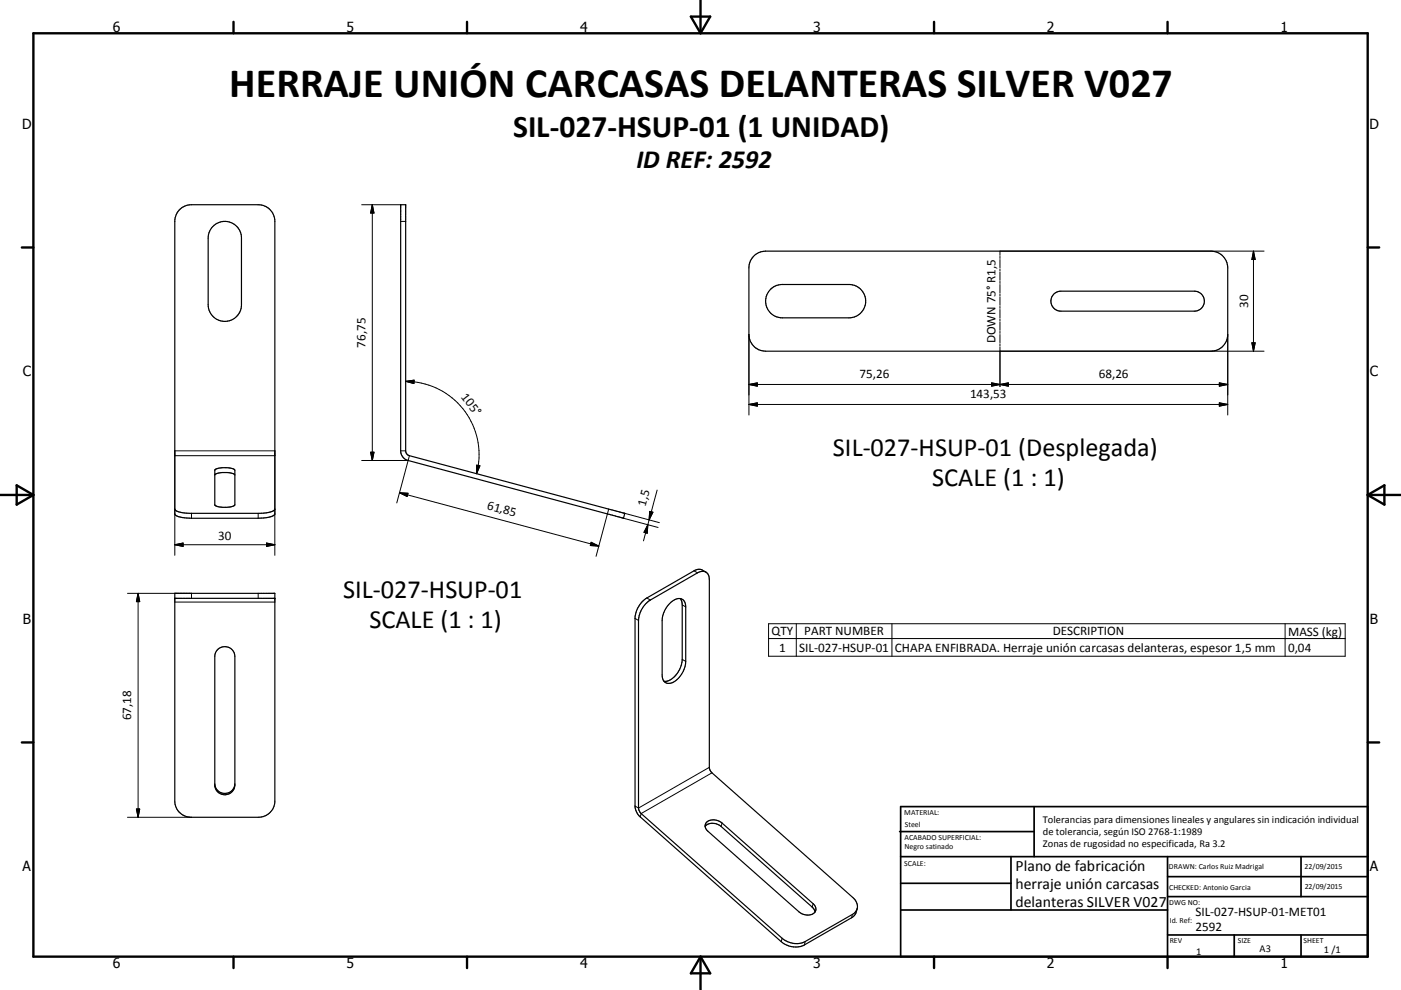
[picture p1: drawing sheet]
<svg xmlns="http://www.w3.org/2000/svg" width="420mm" height="297mm" viewBox="0 0 420 297" stroke-linecap="round" stroke-linejoin="round" font-family="sans-serif">
<g fill="none" stroke="#000" stroke-width=".36">
<path d="M54.1 62.7l1.3-.8 1.5-.5h20.5a5 5 0 0 1 5 5v87.8a2.78 2.78 0 0 1-2.5 1.1l-2.5 .2-21.5-.1a5.6 5.6 0 0 1-3.4-1l-.1-88a5.1 5.1 0 0 1 1.7-3.7zM63.8 68a5 5 0 0 1 5.5-1.2 5 5 0 0 1 3.1 4.6v20a5 5 0 0 1-5 5 5 5 0 0 1-5-5v-20.5l.5-1.6zM226.2 76.6l1.3-.8 2-.5h133.6a5 5 0 0 1 5 5v20.1a5.1 5.1 0 0 1-5 5h-133.6a5 5 0 0 1-5-5v-20.1a5 5 0 0 1 1.7-3.7zM231.1 86.7l1.3-.9 1.6-.4 20.5-.1a5 5 0 0 1 5 5.1 5 5 0 0 1-5 5h-20a5 5 0 0 1-4.6-3.2 5 5 0 0 1 1.2-5.5zM315.9 88.3l1-.7 1.2-.2h40a3 3 0 0 1 3 3 3 3 0 0 1-3 3h-40a3 3 0 0 1-2.8-1.9 3 3 0 0 1 .6-3.2zM52.4 152.7a4 4 0 0 0 3.5 1.3h22l2.9-.3a1.87 1.87 0 0 0 1.6-1M64.4 142.5l.7-.5 1.7-.2 2.3 .1 1.1 .3 .2 .3M64.4 141l.7-.4 1.7-.3 2.3 .1 1.3 .6v10.4a2.65 2.65 0 0 1-2.4 .8l-2.3-.1-1.3-.6zM186.9 155.5h.1M187.3 154h.1M187.3 154l-64.6-17.3-.8-.6-.3-.8v-73.9h-1.5v73.9a3 3 0 0 0 2.3 2.9l64.5 17.3M187.3 154l-.4 1.5"/>
<path d="M52.4 178h30v62.4a4.9 4.9 0 0 1-5 4.8h-20a4.9 4.9 0 0 1-5-4.8zM52.4 179.5h30M204 179.6l.4 .8 .1 1.1v16.3a7.2 7.2 0 0 1-4.7 6.6h-.7M211.6 171.6l-1-.6a2.51 2.51 0 0 0-2.5 .3l-14.2 8.1a8 8 0 0 0-3.5 5.7v57a4.9 4.9 0 0 0 1.6 3l42.2 37.4a6.4 6.4 0 0 0 6.9 1l14.6-8.4 .7-.8 .6-1.7M193.5 181.2l1.1-1 14.5-8.3a2.17 2.17 0 0 1 2.5-.3 2.17 2.17 0 0 1 1.1 2.3v56.6l.1 .5 .7 .9 42.2 37.4a2.94 2.94 0 0 1-.1 5l-14.2 8.2a6.3 6.3 0 0 1-6.9-1l-42.3-37.4-.6-.9-.2-.8v-56.3a7.8 7.8 0 0 1 2.1-4.9zM201.1 180.7a2.89 2.89 0 0 1 3.8-.7l.5 .9 .2 1.2v16.3a7.1 7.1 0 0 1-4.8 6.6 2.05 2.05 0 0 1-2.3-2.5v-16.3a7.8 7.8 0 0 1 2.6-5.5zM64.4 235.5v-38.6a3 3 0 0 1 3-2.9 3 3 0 0 1 3 2.9v38.6M64.4 235.5a3 3 0 0 0 3 2.9 3 3 0 0 0 3-2.9M64.4 235.1v.4M64.4 235.5a3 3 0 0 0 3 2.5 3 3 0 0 0 3-2.5M70.4 235.1v.4M211.4 248a2.48 2.48 0 0 1 3.7-1.8l1.4 .7 27.3 24.2a1.86 1.86 0 0 1 .5 2.5"/>
<path d="M211.4 248l.8 1.4 27.3 24.2a3.5 3.5 0 0 0 4.8 0M211.4 247.9a3.5 3.5 0 0 1 4.8 .1l27.3 24.1 .8 1.5"/>
</g>
<g fill="none" stroke="#000" stroke-width=".3">
<path d="M108.4 61.4h11.7M111.6 61.4v76.8M111.6 61.4l.5 2.5h-1zM120.1 66.4h1.5M299.8 76.9v.6M299.8 77.9v2.4M375.8 75.3v30.1M375.8 75.3l.5 2.6h-1zM379 75.3h-79.2v1.3M299.8 80.7v.6M299.8 81.6v2.5M299.8 84.4v.6"/>
<path d="M299.8 85.3v2.6M299.8 88.2v.6M299.8 89.1v2.5M299.8 91.9v.6M299.8 92.8v2.6M299.8 95.7v.6M299.8 96.6v2.5M299.8 99.4v.6M121.6 114.4a22 22 0 0 1 21.3 27.7M121.6 114.4l2.6-.3-.1 1zM224.5 115.3h143.6M224.5 115.3l2.5-.4v1z"/>
<path d="M224.5 100.4v24.1M297.3 114.9l2.5 .4-2.5 .6zM299.8 100.4v2.4M299.8 103.2v.6M299.8 104.1v11.9M299.8 115.3l2.5-.4v1zM299.8 105.4h79.2M365.6 114.9l2.5 .4-2.5 .6zM368.1 100.4v24.1M375.3 102.8h1l-.5 2.6zM52.4 136.7h30M108.4 138.2h14"/>
<path d="M111.1 135.7h1l-.5 2.5zM120.1 135.3h1.5M122.4 138.2l-3.4 12.7M122.7 136.7l-.3 1.5M142.9 139.6l1 .2-1 2.3zM224.5 121.3h143.6M224.5 121.3l2.5-.4v1zM365.6 120.9l2.5 .4-2.5 .6zM57.4 154v1.5M77.4 154v1.5M119.8 147.8l59.7 16M119.8 147.8l2.5 .2-.2 .9z"/>
<path d="M182.5 152.7l-3.8 14.2M186.9 155.5l10.4 2.7M187.3 154l10.4 2.8M194.2 157.4l-1.3 4.9M194.2 157.4l-.2 2.6-.9-.3zM194.6 156l-.4 1.4M194.8 153.4l.9 .3-1.1 2.3zM197 147l-2.4 9M38.2 178h19.2v1.5M41.4 178v67.2M41.4 178l.5 2.5h-1zM52.4 166.6v-31.3h30v31.3"/>
<path d="M52.4 163.4h30M52.4 163.4l2.5-.5v1zM77.4 178v1.5M79.9 162.9l2.5 .5-2.5 .5zM177.2 162.7l2.3 1.1-2.5-.1zM193.9 179.4l1.1 .6M208.1 171.3l1 .6M52.4 180.6h30M190.4 185.5l1 .6M204.5 197.8l1.1 .6M204.5 181.5l1.1 .6M230.4 187.1h172.9v9.8h-172.9z"/>
<path d="M230.4 191.6h172.9M238.7 187.1v9.8M267.4 187.1v9.8M385.3 187.1v9.8M212.7 230.2l-21.3 12.2-1-.6M213.5 231.9l-21.3 12.2-.2 1M38.2 245.2h19.2M40.9 242.7h1l-.5 2.5zM216.5 246.9l-.3 1.1M243.8 271.1l-.3 1M255.6 274.3l-.3 1M234.5 281.5l-.3 1"/>
<path d="M241.4 282.5l-.3 1"/>
</g>
<g fill="none" stroke="#000" stroke-width=".71">
<path d="M10 10h400v277h-400zM70 6.6v3.4M140 6.6v3.4M207.1 5h5.8l-2.9 5zM210 0v10M280 6.6v3.4M350 6.6v3.4M6.6 74.2h3.4M410 74.2h3.5M0 148.5h10M5 145.6l5 2.9-5 2.9zM410 148.5h10.1"/>
<path d="M410 148.5l5.1-2.9v5.8zM6.6 222.7h3.4M410 222.7h3.5M70 287v3.4M140 287v3.4M210 287v10M210 287l2.9 5h-5.8zM280 287v3.4M350 287v3.4"/>
</g>
<g fill="none" stroke="#000" stroke-width=".51">
<path d="M269.7 249.5h40.3M270 242h140v45h-140zM270 257h140M303.1 257v16M310 242v15M350 257v30M390.1 257v12M270 265h33.1M270 273h80M350 269h60M350 263h60M350 280.5h60"/>
<path d="M370 280.5v6.5M390.1 280.5v6.5"/>
</g>
<g fill="#000" stroke="#000" stroke-width=".3">
<path d="M111.6 61.4l.5 2.5h-1zM375.8 75.3l.5 2.6h-1zM121.6 114.4l2.6-.3-.1 1zM224.5 115.3l2.5-.4v1zM297.3 114.9l2.5 .4-2.5 .6zM299.8 115.3l2.5-.4v1zM365.6 114.9l2.5 .4-2.5 .6zM375.3 102.8h1l-.5 2.6zM111.1 135.7h1l-.5 2.5zM142.9 139.6l1 .2-1 2.3zM224.5 121.3l2.5-.4v1zM365.6 120.9l2.5 .4-2.5 .6z"/>
<path d="M119.8 147.8l2.5 .2-.2 .9zM194.2 157.4l-.2 2.6-.9-.3zM194.8 153.4l.9 .3-1.1 2.3zM52.4 163.4l2.5-.5v1zM79.9 162.9l2.5 .5-2.5 .5zM177.2 162.7l2.3 1.1-2.5-.1zM41.4 178l.5 2.5h-1zM40.9 242.7h1l-.5 2.5z"/>
</g>
<text font-size="12.6" x="68.7" y="29.2">HERRAJE UNIÓN CARCASAS DELANTERAS SILVER V027</text>
<text font-size="9.4" x="153.8" y="41.1">SIL-027-HSUP-01 (1 UNIDAD)</text>
<g font-size="7.9">
<text x="190.8" y="50.5">ID REF: 2592</text>
<text x="249.7" y="136.9">SIL-027-HSUP-01 (Desplegada)</text>
<text x="279.5" y="145.9">SCALE (1 : 1)</text>
<text x="102.9" y="179.4">SIL-027-HSUP-01</text>
<text x="110.7" y="188.4">SCALE (1 : 1)</text>
</g>
<g font-size="4.7">
<text x="304.5" y="261.2">Plano de fabricación</text>
<text x="304.5" y="266.6">herraje unión carcasas</text>
<text x="304.5" y="272">delanteras SILVER V027</text>
</g>
<g font-size="4.2">
<text x="33.9" y="9.6">6</text>
<text x="103.9" y="9.6">5</text>
<text x="173.9" y="9.6">4</text>
<text x="243.8" y="9.6">3</text>
<text x="313.9" y="9.6">2</text>
<text x="383.9" y="9.6">1</text>
<text x="6.7" y="38.7">D</text>
<text x="410.5" y="38.7">D</text>
<text x="6.9" y="112.9">C</text>
<text x="410.7" y="112.9">C</text>
<text x="6.9" y="187.1">B</text>
<text x="410.7" y="187.1">B</text>
<text x="6.8" y="261.4">A</text>
<text x="410.7" y="261.4">A</text>
<text x="33.9" y="290.4">6</text>
<text x="103.9" y="290.4">5</text>
<text x="173.9" y="290.4">4</text>
<text x="243.8" y="290.4">3</text>
<text x="313.9" y="290.4">2</text>
<text x="383.9" y="290.4">1</text>
</g>
<g font-size="3.9">
<text x="374.2" y="92.4" transform="rotate(-90 374.2 92.4)">30</text>
<text x="109.6" y="104.3" transform="rotate(-90 109.6 104.3)">76,75</text>
<text x="298.4" y="103" transform="rotate(-90 298.4 103)">DOWN 75° R1,5</text>
<text x="257.7" y="113.3">75,26</text>
<text x="329.4" y="113.3">68,26</text>
<text x="138.1" y="119.2" transform="rotate(53 138.1 119.2)">105°</text>
<text x="290.8" y="119.3">143,53</text>
<text x="145.9" y="152.7" transform="rotate(15 145.9 152.7)">61,85</text>
<text x="193.5" y="152" transform="rotate(-75 193.5 152)">1,5</text>
<text x="65.4" y="161.9">30</text>
<text x="231.3" y="190.6">QTY</text>
<text x="241.1" y="190.6">PART NUMBER</text>
<text x="315.6" y="190.6">DESCRIPTION</text>
<text x="386.2" y="190.8">MASS (kg)</text>
<text x="233.6" y="195.5">1</text>
<text x="239.6" y="195.5">SIL-027-HSUP-01</text>
<text x="268.3" y="195.6">CHAPA ENFIBRADA. Herraje unión carcasas delanteras, espesor 1,5 mm</text>
<text x="386.2" y="195.5">0,04</text>
<text x="39.3" y="216.1" transform="rotate(-90 39.3 216.1)">67,18</text>
<text x="358.4" y="274.9">SIL-027-HSUP-01-MET01</text>
<text x="358.4" y="279.4">2592</text>
</g>
<g font-size="3.1">
<text x="312.7" y="246.8">Tolerancias para dimensiones lineales y angulares sin indicación individual</text>
<text x="312.7" y="250.4">de tolerancia, según ISO 2768-1:1989</text>
<text x="312.7" y="254">Zonas de rugosidad no especificada, Ra 3.2</text>
<text x="358.6" y="286.5">1</text>
<text x="377.6" y="285.6">A3</text>
<text x="396.9" y="285.9">1 /1</text>
</g>
<g font-size="2.4">
<text x="271.1" y="244.4">MATERIAL:</text>
<text x="271.2" y="252">ACABADO SUPERFICIAL:</text>
<text x="271.3" y="248">Steel</text>
<text x="271.2" y="254.7">Negro satinado</text>
<text x="271.1" y="259.7">SCALE:</text>
<text x="350.4" y="260.8">DRAWN: Carlos Ruiz Madrigal</text>
<text x="391.1" y="260.6">22/09/2015</text>
<text x="350.5" y="267">CHECKED: Antonio Garcia</text>
<text x="391.2" y="266.7">22/09/2015</text>
<text x="350.5" y="271.4">DWG NO:</text>
<text x="350.7" y="276.9">Id. Ref:</text>
<text x="350.7" y="282.8">REV</text>
<text x="371.1" y="282.9">SIZE</text>
<text x="390.8" y="283">SHEET</text>
</g>
</svg>
